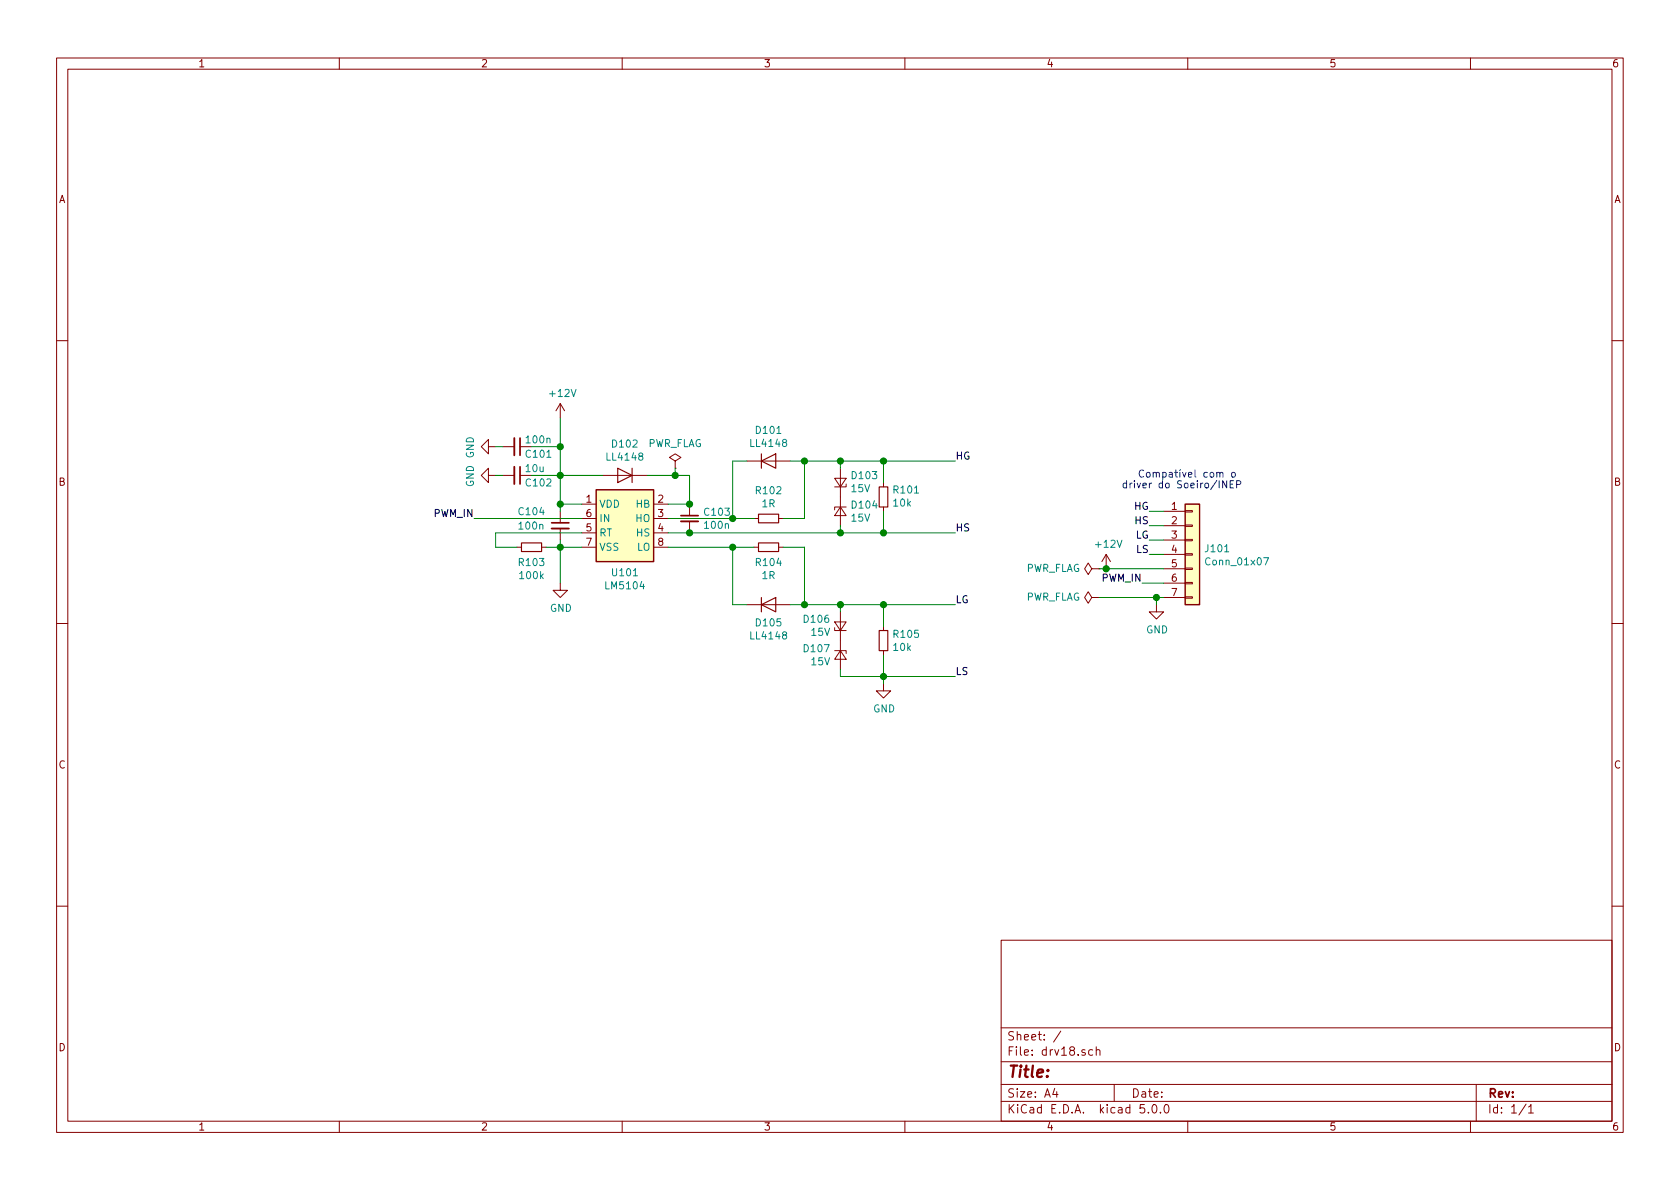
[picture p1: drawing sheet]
EESchema Schematic File Version 4
EELAYER 26 0
EELAYER END
$Descr A4 11693 8268
encoding utf-8
Sheet 1 1
Title ""
Date ""
Rev ""
Comp ""
Comment1 ""
Comment2 ""
Comment3 ""
Comment4 ""
$EndDescr
$Comp
L lm5104:LM5104 U101
U 1 1
P 4350 3700
F 0 "U101" H 4350 3425 50  0000 C CNN
F 1 "LM5104" H 4350 3334 50  0000 C CNN
F 2 "Package_SO:SOIC-8_3.9x4.9mm_P1.27mm" H 4350 3700 50  0001 C CIN
F 3 "http://www.ti.com/lit/ds/symlink/lm5109.pdf" H 4350 3700 50  0001 C CNN
	1    4350 3700
	1    0    0    -1  
$EndComp
Wire Wire Line
	4500 3300 4700 3300
Wire Wire Line
	4800 3300 4800 3500
Wire Wire Line
	4800 3500 4650 3500
Wire Wire Line
	4200 3300 3900 3300
$Comp
L Device:R_Small R102
U 1 1
P 5350 3600
F 0 "R102" V 5154 3600 50  0000 C CNN
F 1 "1R" V 5245 3600 50  0000 C CNN
F 2 "Resistor_SMD:R_0805_2012Metric_Pad1.15x1.40mm_HandSolder" H 5350 3600 50  0001 C CNN
F 3 "~" H 5350 3600 50  0001 C CNN
	1    5350 3600
	0    1    1    0   
$EndComp
$Comp
L Diode:LL4148 D101
U 1 1
P 5350 3200
F 0 "D101" H 5350 3416 50  0000 C CNN
F 1 "LL4148" H 5350 3325 50  0000 C CNN
F 2 "Diode_SMD:D_MiniMELF" H 5350 3025 50  0001 C CNN
F 3 "http://www.vishay.com/docs/85557/ll4148.pdf" H 5350 3200 50  0001 C CNN
	1    5350 3200
	1    0    0    -1  
$EndComp
Wire Wire Line
	5200 3200 5100 3200
Wire Wire Line
	5500 3200 5600 3200
Wire Wire Line
	5600 3200 5600 3600
Wire Wire Line
	5600 3600 5450 3600
$Comp
L Device:C_Small C103
U 1 1
P 4800 3600
F 0 "C103" H 4892 3646 50  0000 L CNN
F 1 "100n" H 4892 3555 50  0000 L CNN
F 2 "Capacitor_SMD:C_0805_2012Metric_Pad1.15x1.40mm_HandSolder" H 4800 3600 50  0001 C CNN
F 3 "~" H 4800 3600 50  0001 C CNN
	1    4800 3600
	1    0    0    -1  
$EndComp
Connection ~ 4800 3500
Wire Wire Line
	4650 3700 4800 3700
$Comp
L Device:R_Small R103
U 1 1
P 3700 3800
F 0 "R103" V 3804 3800 50  0000 C CNN
F 1 "100k" V 3895 3800 50  0000 C CNN
F 2 "Resistor_SMD:R_0805_2012Metric_Pad1.15x1.40mm_HandSolder" H 3700 3800 50  0001 C CNN
F 3 "~" H 3700 3800 50  0001 C CNN
	1    3700 3800
	0    1    1    0   
$EndComp
Wire Wire Line
	3450 3700 3450 3800
Wire Wire Line
	3450 3800 3600 3800
Wire Wire Line
	3900 3750 3900 3800
Connection ~ 3900 3800
Wire Wire Line
	3900 3800 4050 3800
$Comp
L Device:C_Small C104
U 1 1
P 3900 3650
F 0 "C104" H 3600 3750 50  0000 L CNN
F 1 "100n" H 3600 3650 50  0000 L CNN
F 2 "Capacitor_SMD:C_0805_2012Metric_Pad1.15x1.40mm_HandSolder" H 3900 3650 50  0001 C CNN
F 3 "~" H 3900 3650 50  0001 C CNN
	1    3900 3650
	1    0    0    -1  
$EndComp
Wire Wire Line
	4050 3500 3900 3500
Wire Wire Line
	3900 3500 3900 3550
Wire Wire Line
	3900 3500 3900 3300
Connection ~ 3900 3500
Wire Wire Line
	3300 3600 4050 3600
Wire Wire Line
	3450 3700 4050 3700
Wire Wire Line
	3900 3800 3900 4050
Connection ~ 3900 3300
$Comp
L power:GND #PWR0104
U 1 1
P 3900 4050
F 0 "#PWR0104" H 3900 3800 50  0001 C CNN
F 1 "GND" H 3905 3877 50  0000 C CNN
F 2 "" H 3900 4050 50  0001 C CNN
F 3 "" H 3900 4050 50  0001 C CNN
	1    3900 4050
	1    0    0    -1  
$EndComp
$Comp
L power:+12V #PWR0101
U 1 1
P 3900 2900
F 0 "#PWR0101" H 3900 2750 50  0001 C CNN
F 1 "+12V" H 3915 3073 50  0000 C CNN
F 2 "" H 3900 2900 50  0001 C CNN
F 3 "" H 3900 2900 50  0001 C CNN
	1    3900 2900
	1    0    0    -1  
$EndComp
$Comp
L Diode:LL4148 D102
U 1 1
P 4350 3300
F 0 "D102" H 4350 3084 50  0000 C CNN
F 1 "LL4148" H 4350 3175 50  0000 C CNN
F 2 "Diode_SMD:D_MiniMELF" H 4350 3125 50  0001 C CNN
F 3 "http://www.vishay.com/docs/85557/ll4148.pdf" H 4350 3300 50  0001 C CNN
	1    4350 3300
	-1   0    0    1   
$EndComp
$Comp
L Device:D_Zener_Small D107
U 1 1
P 5850 4550
F 0 "D107" V 5804 4483 50  0000 R CNN
F 1 "15V" V 5895 4483 50  0000 R CNN
F 2 "Diode_SMD:D_MiniMELF" V 5850 4550 50  0001 C CNN
F 3 "~" V 5850 4550 50  0001 C CNN
	1    5850 4550
	0    1    1    0   
$EndComp
$Comp
L Device:D_Zener_Small D106
U 1 1
P 5850 4350
F 0 "D106" V 5896 4417 50  0000 L CNN
F 1 "15V" V 5805 4417 50  0000 L CNN
F 2 "Diode_SMD:D_MiniMELF" V 5850 4350 50  0001 C CNN
F 3 "~" V 5850 4350 50  0001 C CNN
	1    5850 4350
	0    -1   -1   0   
$EndComp
Wire Wire Line
	5850 4650 5850 4700
$Comp
L Device:C_Small C102
U 1 1
P 3600 3300
F 0 "C102" V 3650 3350 50  0000 L CNN
F 1 "10u" V 3550 3350 50  0000 L CNN
F 2 "Capacitor_SMD:C_1210_3225Metric_Pad1.42x2.65mm_HandSolder" H 3600 3300 50  0001 C CNN
F 3 "~" H 3600 3300 50  0001 C CNN
	1    3600 3300
	0    1    1    0   
$EndComp
Wire Wire Line
	3700 3300 3900 3300
$Comp
L power:GND #PWR0103
U 1 1
P 3450 3300
F 0 "#PWR0103" H 3450 3050 50  0001 C CNN
F 1 "GND" H 3455 3127 50  0000 C CNN
F 2 "" H 3450 3300 50  0001 C CNN
F 3 "" H 3450 3300 50  0001 C CNN
	1    3450 3300
	0    1    1    0   
$EndComp
Wire Wire Line
	3900 2900 3900 3100
Wire Wire Line
	3450 3300 3500 3300
$Comp
L Device:R_Small R105
U 1 1
P 6150 4450
F 0 "R105" H 6209 4496 50  0000 L CNN
F 1 "10k" H 6209 4405 50  0000 L CNN
F 2 "Resistor_SMD:R_0805_2012Metric_Pad1.15x1.40mm_HandSolder" H 6150 4450 50  0001 C CNN
F 3 "~" H 6150 4450 50  0001 C CNN
	1    6150 4450
	1    0    0    -1  
$EndComp
Wire Wire Line
	6150 4700 6150 4550
Wire Wire Line
	5850 4250 5850 4200
Wire Wire Line
	5850 3700 6150 3700
Wire Wire Line
	6150 4200 6150 4350
Connection ~ 6150 3700
Wire Wire Line
	6150 3700 6650 3700
$Comp
L Device:D_Zener_Small D103
U 1 1
P 5850 3350
F 0 "D103" V 5896 3418 50  0000 L CNN
F 1 "15V" V 5805 3418 50  0000 L CNN
F 2 "Diode_SMD:D_MiniMELF" V 5850 3350 50  0001 C CNN
F 3 "~" V 5850 3350 50  0001 C CNN
	1    5850 3350
	0    1    -1   0   
$EndComp
$Comp
L Device:D_Zener_Small D104
U 1 1
P 5850 3550
F 0 "D104" V 5804 3482 50  0000 R CNN
F 1 "15V" V 5895 3482 50  0000 R CNN
F 2 "Diode_SMD:D_MiniMELF" V 5850 3550 50  0001 C CNN
F 3 "~" V 5850 3550 50  0001 C CNN
	1    5850 3550
	0    -1   1    0   
$EndComp
$Comp
L Device:R_Small R101
U 1 1
P 6150 3450
F 0 "R101" H 6209 3404 50  0000 L CNN
F 1 "10k" H 6209 3495 50  0000 L CNN
F 2 "Resistor_SMD:R_0805_2012Metric_Pad1.15x1.40mm_HandSolder" H 6150 3450 50  0001 C CNN
F 3 "~" H 6150 3450 50  0001 C CNN
	1    6150 3450
	1    0    0    1   
$EndComp
Wire Wire Line
	5850 3200 6150 3200
Wire Wire Line
	6150 3200 6150 3350
Wire Wire Line
	6150 3200 6650 3200
Connection ~ 6150 3200
Wire Wire Line
	5850 3650 5850 3700
Wire Wire Line
	6150 3700 6150 3550
Connection ~ 5850 3700
Wire Wire Line
	5600 3200 5850 3200
Connection ~ 5600 3200
Connection ~ 5850 3200
Wire Wire Line
	4800 3700 5850 3700
Connection ~ 4800 3700
$Comp
L Device:C_Small C101
U 1 1
P 3600 3100
F 0 "C101" V 3650 3150 50  0000 L CNN
F 1 "100n" V 3550 3150 50  0000 L CNN
F 2 "Capacitor_SMD:C_0805_2012Metric_Pad1.15x1.40mm_HandSolder" H 3600 3100 50  0001 C CNN
F 3 "~" H 3600 3100 50  0001 C CNN
	1    3600 3100
	0    1    1    0   
$EndComp
Wire Wire Line
	3700 3100 3900 3100
$Comp
L power:GND #PWR0102
U 1 1
P 3450 3100
F 0 "#PWR0102" H 3450 2850 50  0001 C CNN
F 1 "GND" H 3455 2927 50  0000 C CNN
F 2 "" H 3450 3100 50  0001 C CNN
F 3 "" H 3450 3100 50  0001 C CNN
	1    3450 3100
	0    1    1    0   
$EndComp
Wire Wire Line
	3450 3100 3500 3100
Connection ~ 3900 3100
Wire Wire Line
	3900 3100 3900 3300
Text Label 3300 3600 2    50   ~ 0
PWM_IN
Text Label 6650 3200 0    50   ~ 0
HG
Text Label 6650 3700 0    50   ~ 0
HS
Text Label 6650 4200 0    50   ~ 0
LG
Text Label 6650 4700 0    50   ~ 0
LS
Connection ~ 5850 4200
Wire Wire Line
	5850 4200 6150 4200
Connection ~ 6150 4200
Wire Wire Line
	6150 4200 6650 4200
Wire Wire Line
	5850 4700 6150 4700
Connection ~ 6150 4700
Wire Wire Line
	6150 4700 6650 4700
$Comp
L Device:R_Small R104
U 1 1
P 5350 3800
F 0 "R104" V 5454 3800 50  0000 C CNN
F 1 "1R" V 5545 3800 50  0000 C CNN
F 2 "Resistor_SMD:R_0805_2012Metric_Pad1.15x1.40mm_HandSolder" H 5350 3800 50  0001 C CNN
F 3 "~" H 5350 3800 50  0001 C CNN
	1    5350 3800
	0    1    1    0   
$EndComp
$Comp
L Diode:LL4148 D105
U 1 1
P 5350 4200
F 0 "D105" H 5350 4076 50  0000 C CNN
F 1 "LL4148" H 5350 3985 50  0000 C CNN
F 2 "Diode_SMD:D_MiniMELF" H 5350 4025 50  0001 C CNN
F 3 "http://www.vishay.com/docs/85557/ll4148.pdf" H 5350 4200 50  0001 C CNN
	1    5350 4200
	1    0    0    -1  
$EndComp
Wire Wire Line
	5200 4200 5100 4200
Wire Wire Line
	5100 3800 5250 3800
Wire Wire Line
	5100 4200 5100 3800
Wire Wire Line
	5500 4200 5600 4200
Wire Wire Line
	5600 4200 5600 3800
Wire Wire Line
	5600 3800 5450 3800
Wire Wire Line
	5600 4200 5850 4200
Wire Wire Line
	5100 3800 4650 3800
Connection ~ 5100 3800
Wire Wire Line
	5850 3250 5850 3200
$Comp
L Connector_Generic:Conn_01x07 J101
U 1 1
P 8300 3850
F 0 "J101" H 8380 3892 50  0000 L CNN
F 1 "Conn_01x07" H 8380 3801 50  0000 L CNN
F 2 "Connector_PinHeader_2.54mm:PinHeader_1x07_P2.54mm_Vertical" H 8300 3850 50  0001 C CNN
F 3 "~" H 8300 3850 50  0001 C CNN
	1    8300 3850
	1    0    0    -1  
$EndComp
Text Label 8000 3550 2    50   ~ 0
HG
Text Label 8000 3650 2    50   ~ 0
HS
Text Label 8000 3750 2    50   ~ 0
LG
$Comp
L power:+12V #PWR0105
U 1 1
P 7700 3950
F 0 "#PWR0105" H 7700 3800 50  0001 C CNN
F 1 "+12V" H 7715 4123 50  0000 C CNN
F 2 "" H 7700 3950 50  0001 C CNN
F 3 "" H 7700 3950 50  0001 C CNN
	1    7700 3950
	1    0    0    -1  
$EndComp
$Comp
L power:GND #PWR0106
U 1 1
P 8050 4200
F 0 "#PWR0106" H 8050 3950 50  0001 C CNN
F 1 "GND" H 8055 4027 50  0000 C CNN
F 2 "" H 8050 4200 50  0001 C CNN
F 3 "" H 8050 4200 50  0001 C CNN
	1    8050 4200
	1    0    0    -1  
$EndComp
Text Label 7950 4050 2    50   ~ 0
PWM_IN
Wire Wire Line
	8050 4150 8100 4150
Connection ~ 5600 4200
Wire Wire Line
	7700 3950 8100 3950
Connection ~ 8050 4150
Wire Wire Line
	8050 4150 8050 4200
$Comp
L power:GND #PWR0107
U 1 1
P 6150 4750
F 0 "#PWR0107" H 6150 4500 50  0001 C CNN
F 1 "GND" H 6155 4577 50  0000 C CNN
F 2 "" H 6150 4750 50  0001 C CNN
F 3 "" H 6150 4750 50  0001 C CNN
	1    6150 4750
	1    0    0    -1  
$EndComp
Wire Wire Line
	6150 4700 6150 4750
Wire Wire Line
	8000 3750 8100 3750
Wire Wire Line
	8000 3650 8100 3650
Wire Wire Line
	8000 3550 8100 3550
Wire Wire Line
	7950 4050 8100 4050
Text Notes 8650 3400 2    50   ~ 0
Compatível com o \ndriver do Soeiro/INEP
$Comp
L power:PWR_FLAG #FLG0101
U 1 1
P 7650 3950
F 0 "#FLG0101" H 7650 4025 50  0001 C CNN
F 1 "PWR_FLAG" V 7650 4078 50  0000 L CNN
F 2 "" H 7650 3950 50  0001 C CNN
F 3 "~" H 7650 3950 50  0001 C CNN
	1    7650 3950
	0    -1   -1   0   
$EndComp
Connection ~ 7700 3950
Wire Wire Line
	7650 3950 7700 3950
$Comp
L power:PWR_FLAG #FLG0102
U 1 1
P 7650 4150
F 0 "#FLG0102" H 7650 4225 50  0001 C CNN
F 1 "PWR_FLAG" V 7650 4278 50  0000 L CNN
F 2 "" H 7650 4150 50  0001 C CNN
F 3 "~" H 7650 4150 50  0001 C CNN
	1    7650 4150
	0    -1   -1   0   
$EndComp
Wire Wire Line
	7650 4150 8050 4150
Text Label 8000 3850 2    50   ~ 0
LS
Wire Wire Line
	8000 3850 8100 3850
$Comp
L power:PWR_FLAG #FLG0103
U 1 1
P 4700 3250
F 0 "#FLG0103" H 4700 3325 50  0001 C CNN
F 1 "PWR_FLAG" H 4700 3424 50  0000 C CNN
F 2 "" H 4700 3250 50  0001 C CNN
F 3 "~" H 4700 3250 50  0001 C CNN
	1    4700 3250
	1    0    0    -1  
$EndComp
Wire Wire Line
	4700 3250 4700 3300
Connection ~ 4700 3300
Wire Wire Line
	4700 3300 4800 3300
Wire Wire Line
	4650 3600 5100 3600
Wire Wire Line
	3800 3800 3900 3800
Wire Wire Line
	5100 3200 5100 3600
Connection ~ 5100 3600
Wire Wire Line
	5100 3600 5250 3600
$EndSCHEMATC
